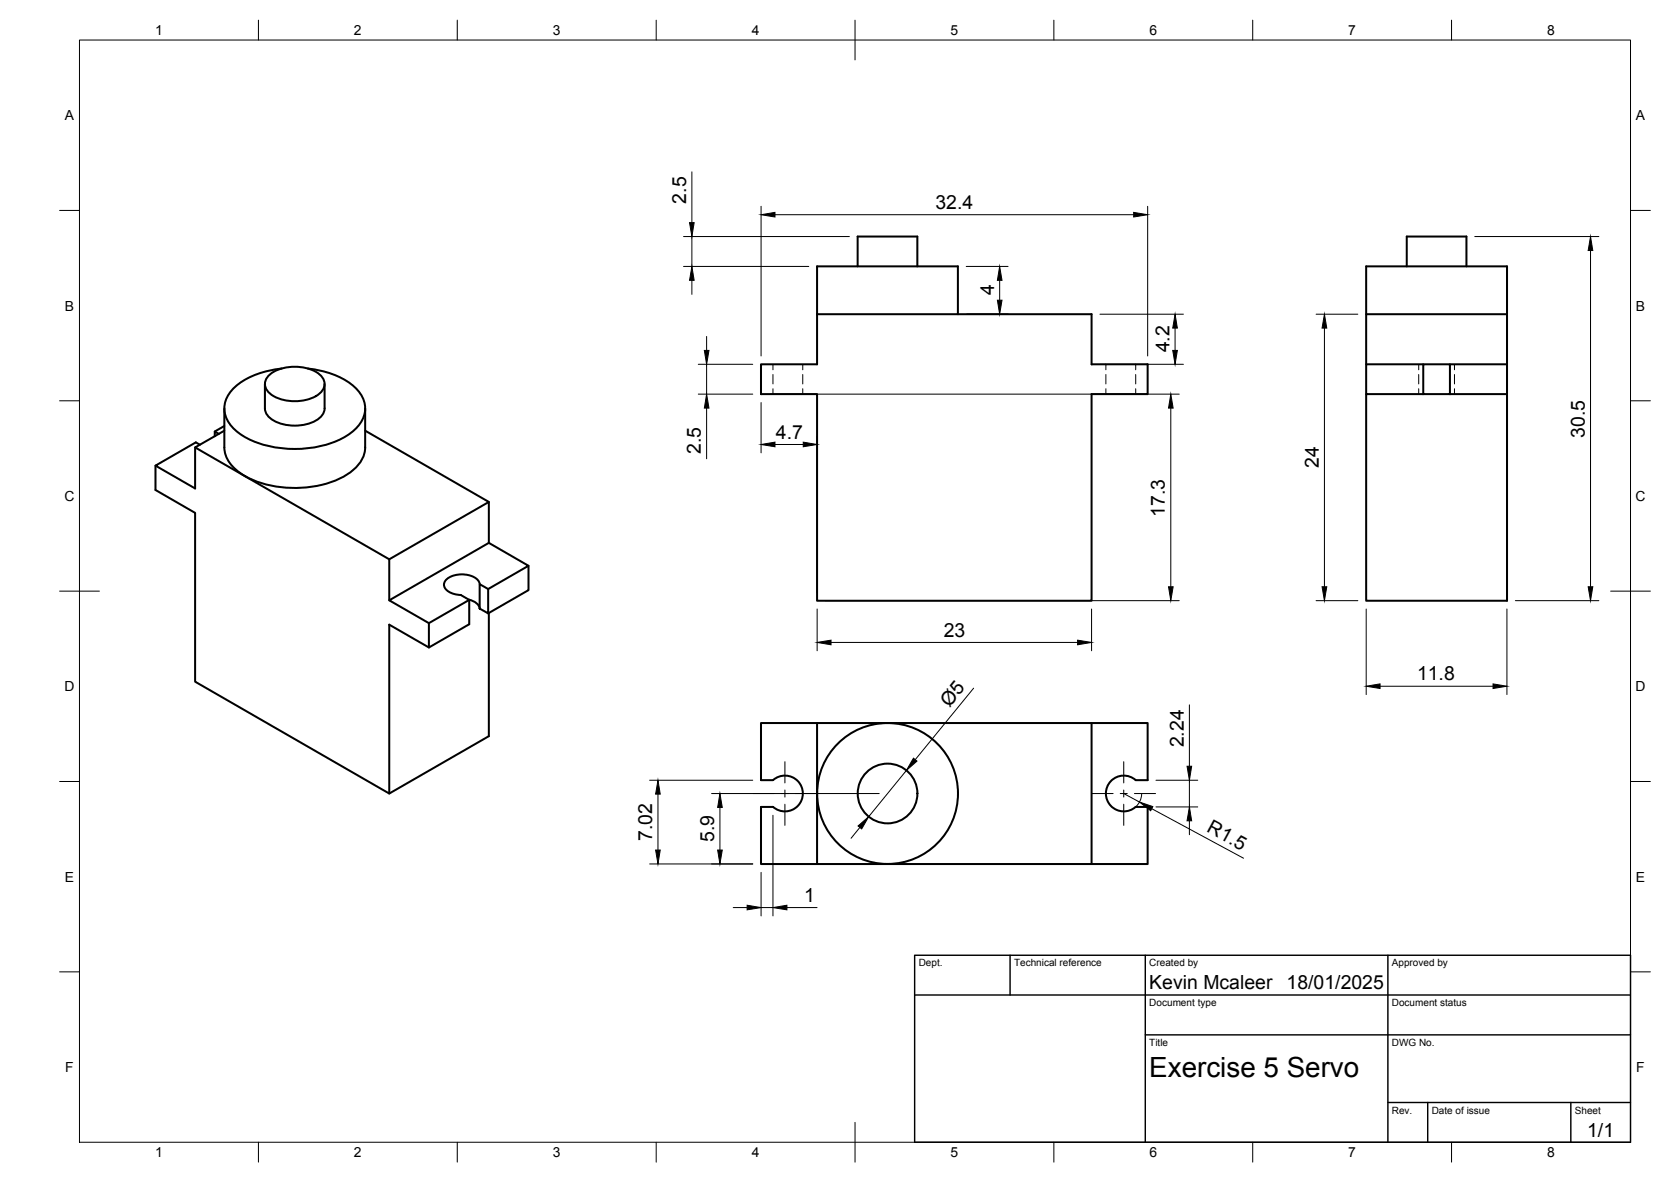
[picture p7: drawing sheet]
<svg xmlns="http://www.w3.org/2000/svg" width="420mm" height="297mm" viewBox="0 0 420 297" stroke-linecap="round" stroke-linejoin="round" font-family="sans-serif">
<!-- layer: Hidden -->
<g fill="none" stroke="#000" stroke-width=".25">
<path d="M194.4 91.6v1.3M194.4 94.1v2.4M194.4 97.7v1.3M201.8 91.6v1.3M201.8 94.1v2.4M201.8 97.7v1.3M278.1 91.6v1.3M278.1 94.1v2.4M278.1 97.7v1.3M285.6 91.6v1.3M285.6 94.1v2.4M285.6 97.7v1.3"/>
<path d="M356.7 91.6v1.3M356.7 94.1v2.4M356.7 97.7v1.3M365.7 91.6v1.3M365.7 94.1v2.4M365.7 97.7v1.3"/>
</g>
<!-- layer: Visible -->
<g fill="none" stroke="#000" stroke-width=".51">
<path d="M205.4 79h69.1v12.6h14.1v7.4h-14.1v52h-69.1v-52h-14.1v-7.4h14.1v-24.7h35.5v12.1M215.6 66.9v-7.5h15.1v7.5M343.5 79v-12.1h35.4v12.1M353.7 66.9v-7.5h15v7.5M66.6 96.5v6.1a4.2 4.2 0 0 0 3.1 3.5 11.5 11.5 0 0 0 10.5-.9 3.3 3.3 0 0 0 1.4-2.6v-6.1M67.4 94.6a10.6 10.6 0 0 1 10.3-1.9 4.9 4.9 0 0 1 3.9 3.8 4.2 4.2 0 0 1-3 3.5 11.5 11.5 0 0 1-10.6-1 2.92 2.92 0 0 1-.6-4.4zM70.8 92.6a18.8 18.8 0 0 0-13 6 6.7 6.7 0 0 0 1.6 9.7 24.9 24.9 0 0 0 18.3 4.3 18.6 18.6 0 0 0 12.8-6 6.7 6.7 0 0 0-1.7-9.7 21.4 21.4 0 0 0-11.4-4.3M343.5 91.6h14.4M343.5 99v52h35.4v-52M357.9 91.6h6.7v7.4h-6.7zM364.6 91.6h14.3M378.9 91.6v7.4h-14.3"/>
<path d="M378.9 91.6v-12.6h-35.4v20h14.4M39.1 117v6.1l10 5.8v42.4l48.8 28.1 25-14.4v-30.9M50.3 111.8l-1.1-.6-10.1 5.8 10 5.8v-10.4M55 109l-1-.6v1.2M56.4 102.6v9.8a8.8 8.8 0 0 0 5.2 7.2 27.5 27.5 0 0 0 25.8-.4 8.4 8.4 0 0 0 4.4-6.8v-9.8M56.4 107l-2.4 1.4M56.4 108.2l-7.3 4.2 48.8 28.2 25-14.5-31.1-17.9M122.9 126.1v10.3M97.9 140.6v10.3M107.8 156.6v6.1M117.9 150.7a3.2 3.2 0 0 1 2.7 2.2M120.6 146.8l2.1 1.2v6.1l-2.1-1.2z"/>
<path d="M120.6 146.8a4.2 4.2 0 0 0-4.6-2.5 4.8 4.8 0 0 0-4.3 2.1 2.22 2.22 0 0 0 1.8 2.6l2.4 .5 2.1 1.3v6.1l-10.2 5.8-9.9-5.7v42.4M122.7 148l10.2-5.8-10-5.8-25 14.5 9.9 5.7 10.2-5.8M132.9 142.2v6.1l-10.2 5.8M205.4 181.7h69.1v35.4h-69.1zM205.4 181.7h-14.1v14.4h3.1a4.5 4.5 0 0 1 6.2 .2 4.5 4.5 0 0 1 0 6.2 4.5 4.5 0 0 1-6.2 .3h-3.1v14.3h14.1M274.5 181.7h14.1v14.4h-3a4.5 4.5 0 0 0-6.3 .2 4.5 4.5 0 0 0 0 6.2 4.5 4.5 0 0 0 6.3 .3h3v14.3h-14.1"/>
<circle cx="223.2" cy="199.4" r="17.7"/>
<circle cx="223.2" cy="199.4" r="7.5"/>
</g>
<!-- layer: BORDER -->
<g fill="none" stroke="#000" stroke-width=".25">
<path d="M20 10.1h390v276.9h-390zM65 5.1v5M115 5.1v5M165 5.1v5M215 5.1v10M265 5.1v5M315 5.1v5M365 5.1v5M15 52.9h5M410 52.9h5M15 100.7h5M410 100.7h5"/>
<path d="M15 148.6h10M405 148.6h10M15 196.4h5M410 196.4h5M15 244.2h5M410 244.2h5M65 287v5M115 287v5M165 287v5M215 282.1v9.9M265 287v5M315 287v5"/>
<path d="M365 287v5"/>
</g>
<!-- layer: TITLEBLOCK -->
<path d="M230 250h180M230 240.1h180v46.9h-180zM254 240.1v9.9M288 240.1v46.9M349 240.1v46.9M288 260.1h122M349 277.1h61M359 277.1v9.9M395 277.1v9.9" fill="none" stroke="#000" stroke-width=".36"/>
<!-- layer: FD_Dimensions -->
<g fill="none" stroke="#000" stroke-width=".25">
<path d="M171.9 59.4h41.7M174 43.2v12.8M174 59.4v7.6M191.4 51.8v37.7M194.9 54h90.2M288.6 51.8v37.7M370.8 59.4h31.2M171.9 67h31.5M174 70.4v3.6M243 67h10.5M243 79h10.5M251.4 70.4v5"/>
<path d="M276.6 79h21M330.9 79h10.5M399.9 63v84.5M175.6 99h13.7M175.6 91.6h13.7M177.7 84.5v3.6M177.7 91.6v7.4M193.5 99h103M276.6 91.6h21M295.5 82.5v5.6M333 82.5v65M177.7 102.6v12.7"/>
<path d="M191.4 101.2v12.6M194.9 111.7h7.1M205.5 109.6v39.3M294.4 102.6v44.9M205.5 153v10.5M207.6 150.9h88.9M274.5 153v10.5M330.9 150.9h10.5M343.5 153v21.5M378.9 153v21.5M381 150.9h21M209 161.4h62"/>
<path d="M244.8 172.9l-14.7 18M299.1 177.1v15.5M347 172.5h28.4M163.3 196.1h26M165.4 199.6v14M178.9 199.4h42.2M227.9 193.6l-9.5 11.6M282.6 199.4l3.9 2.2M287.1 199.5l-.5 1.8-1 1.5M290.7 196.1h10.5M299.1 196.1v6.7M163.3 217.1h26"/>
<path d="M181 202.9v10.7M191.4 219.2v11M194.4 204.9v25.3M216.2 207.9l-2.2 2.8M289.6 203.2l23.1 12.5M290.7 202.8h10.5M299.1 206.3v3.5M184.4 228.1h3.5M191.4 228.1h3M197.9 228.1h7.5"/>
</g>
<g fill="#000" stroke="#000" stroke-width=".25">
<path d="M173.4 56h1.1l-.5 3.4zM191.4 54l3.5-.6v1.1zM285.1 53.4l3.5 .6-3.5 .5zM174 67l.5 3.4h-1.1zM251.4 67l.5 3.4h-1.1zM250.8 75.4h1.1l-.5 3.6zM399.9 59.4l.6 3.6h-1.2zM177.1 88.1h1.2l-.6 3.5zM294.9 88.1h1.1l-.5 3.5zM295.5 79l.5 3.5h-1.1zM333 79l.6 3.5h-1.2zM177.7 99l.6 3.6h-1.2z"/>
<path d="M191.4 111.7l3.5-.6v1.2zM202 111.1l3.5 .6-3.5 .6zM294.4 99l.6 3.6h-1.2zM293.8 147.5h1.2l-.6 3.4zM332.4 147.5h1.2l-.6 3.4zM399.3 147.5h1.2l-.6 3.4zM205.5 161.4l3.5-.5v1.1zM271 160.9l3.5 .5-3.5 .6zM343.5 172.5l3.5-.6v1.1zM375.4 171.9l3.5 .6-3.5 .5zM165.4 196.1l.6 3.5h-1.2zM229.7 190.5l.9 .8-2.7 2.3z"/>
<path d="M298.5 192.6h1.1l-.5 3.5zM164.8 213.6h1.2l-.6 3.5zM180.4 213.6h1.2l-.6 3.5zM181 199.4l.6 3.5h-1.2zM215.8 207.6l2.6-2.4-1.7 3.1zM286.5 201.6l3.4 1.1-.6 1zM299.1 202.8l.5 3.5h-1.1zM187.9 227.5l3.5 .6-3.5 .5zM194.4 228.1l3.5-.6v1.1z"/>
</g>
<!-- layer: Smart Centers -->
<path d="M189.4 199.4h5.3M196.5 199.4h1.7M197.4 191.4v5.4M197.4 198.5v1.8M200 199.4h5.4M274.6 199.4h5.3M281.7 199.4h1.7M282.6 191.4v5.4M282.6 198.5v1.8M285.2 199.4h5.4M197.4 202.1v5.3M282.6 202.1v5.3" fill="none" stroke="#000" stroke-width=".25"/>
<text font-size="7" x="289" y="270.6">Exercise 5 Servo</text>
<g font-size="4.9">
<text x="172.5" y="51.2" transform="rotate(-90 172.5 51.2)">2.5</text>
<text x="235.2" y="52.5">32.4</text>
<text x="250" y="74.2" transform="rotate(-90 250 74.2)">4</text>
<text x="294.1" y="88.5" transform="rotate(-90 294.1 88.5)">4.2</text>
<text x="195.1" y="110.3">4.7</text>
<text x="398.5" y="110" transform="rotate(-90 398.5 110)">30.5</text>
<text x="176.2" y="114.1" transform="rotate(-90 176.2 114.1)">2.5</text>
<text x="331.6" y="117.6" transform="rotate(-90 331.6 117.6)">24</text>
<text x="292.9" y="129.9" transform="rotate(-90 292.9 129.9)">17.3</text>
<text x="237.3" y="160">23</text>
<text x="356.3" y="171">11.8</text>
<text x="238.7" y="177.9" transform="rotate(-51 238.7 177.9)">Ø5</text>
<text x="297.7" y="187.8" transform="rotate(-90 297.7 187.8)">2.24</text>
<text x="303.2" y="208.9" transform="rotate(28 303.2 208.9)">R1.5</text>
<text x="164" y="211.3" transform="rotate(-90 164 211.3)">7.02</text>
<text x="179.6" y="211.7" transform="rotate(-90 179.6 211.7)">5.9</text>
<text x="202.2" y="226.7">1</text>
<text x="289" y="248.5">Kevin Mcaleer</text>
<text x="323.5" y="248.5">18/01/2025</text>
<text x="399.1" y="285.7">1/1</text>
</g>
<g font-size="3.5">
<text x="39" y="8.8">1</text>
<text x="89" y="8.8">2</text>
<text x="139" y="8.8">3</text>
<text x="189" y="8.8">4</text>
<text x="239" y="8.8">5</text>
<text x="289" y="8.8">6</text>
<text x="339" y="8.8">7</text>
<text x="389" y="8.8">8</text>
<text x="16.3" y="30.2">A</text>
<text x="411.3" y="30.2">A</text>
<text x="16.3" y="78">B</text>
<text x="411.3" y="78">B</text>
<text x="16.2" y="125.9">C</text>
<text x="411.2" y="125.9">C</text>
<text x="16.2" y="173.7">D</text>
<text x="411.2" y="173.7">D</text>
<text x="16.3" y="221.6">E</text>
<text x="411.3" y="221.6">E</text>
<text x="16.4" y="269.4">F</text>
<text x="411.4" y="269.4">F</text>
<text x="39" y="290.8">1</text>
<text x="89" y="290.8">2</text>
<text x="139" y="290.8">3</text>
<text x="189" y="290.8">4</text>
<text x="239" y="290.8">5</text>
<text x="289" y="290.8">6</text>
<text x="339" y="290.8">7</text>
<text x="389" y="290.8">8</text>
</g>
<g font-size="2.5">
<text x="231" y="242.9">Dept.</text>
<text x="255" y="242.9">Technical reference</text>
<text x="289" y="242.9">Created by</text>
<text x="350" y="242.9">Approved by</text>
<text x="289" y="252.8">Document type</text>
<text x="350" y="252.8">Document status</text>
<text x="289" y="262.9">Title</text>
<text x="350" y="262.9">DWG No.</text>
<text x="350" y="279.9">Rev.</text>
<text x="360" y="279.9">Date of issue</text>
<text x="396" y="279.9">Sheet</text>
</g>
</svg>
